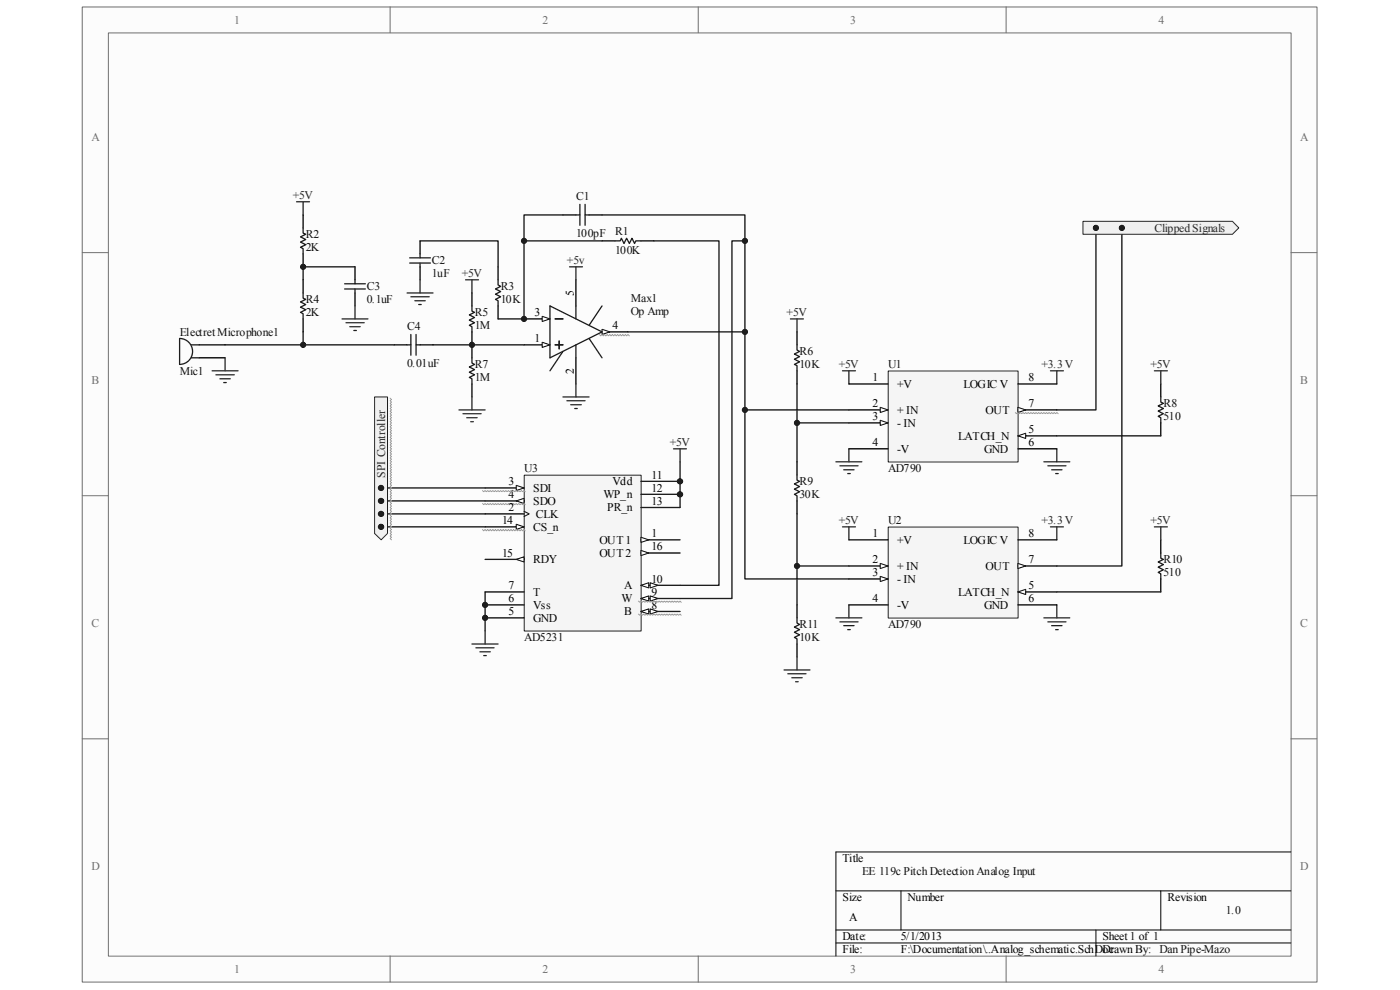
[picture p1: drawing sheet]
# Altium schematic sheet Analog_schematic.SchDoc
size A

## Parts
C1  100pF  [RAD-0.3]
C2  1uF  [RAD-0.3]
C3  0.1uF  [RAD-0.3]
C4  0.01uF  [RAD-0.3]
Electret_Microphone1  Mic1  [PIN2]
Max1  Op Amp  [CAN-8/D9.4]
R1  100K  [AXIAL-0.3]
R2  2K  [AXIAL-0.3]
R3  10K  [AXIAL-0.3]
R4  2K  [AXIAL-0.3]
R5  1M  [AXIAL-0.3]
R6  10K  [AXIAL-0.3]
R7  1M  [AXIAL-0.3]
R8  510  [AXIAL-0.3]
R9  30K  [AXIAL-0.3]
R10  510  [AXIAL-0.3]
R11  10K  [AXIAL-0.3]
U1  AD790
U2  AD790
U3  AD5231

## Ports
Clipped Signals (out), SPI Controller

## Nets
+3.3 V: U1.8(LOGIC_V) U2.8(LOGIC_V)
+5V: Max1.5(V+) R2.2 R5.2 R6.2 R8.2 R10.2 U1.1(+V) U2.1(+V) U3.11(Vdd) U3.12(WP_n) U3.13(PR_n)
GND: C2.1 C3.1 Electret_Microphone1.1 Max1.2(V-) R7.1 R11.1 U1.4(-V) U1.6(GND) U2.4(-V) U2.6(GND) U3.5(GND) U3.6(Vss) U3.7(T)
NetC1_1: C1.1 Max1.4(OUT) U1.2(+_IN) U2.3(-_IN) U3.9(W)
NetC1_2: C1.2 Max1.3(IN-) R1.2 R3.1
NetC2_2: C2.2 R3.2
NetC3_2: C3.2 R2.1 R4.2
NetC4_1: C4.1 Max1.1(IN+) R5.1 R7.2
NetC4_2: C4.2 Electret_Microphone1.2 R4.1
NetR1_1: R1.1 U3.10(A)
NetR6_1: R6.1 R9.2 U1.3(-_IN)
NetR8_1: R8.1 U1.5(LATCH_N)
NetR9_1: R9.1 R11.2 U2.2(+_IN)
NetR10_1: R10.1 U2.5(LATCH_N)

Not connected (* = marked no-connect by the designer): U1 7(OUT); U2 7(OUT); U3 1(OUT_1) 2(CLK) 3(SDI) 4(SDO) 8(B) 14(CS_n) 15(RDY) 16(OUT_2)

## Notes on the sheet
- EE 119c Pitch Detection Analog Input
- 1
- 1.0
- Dan Pipe-Mazo
